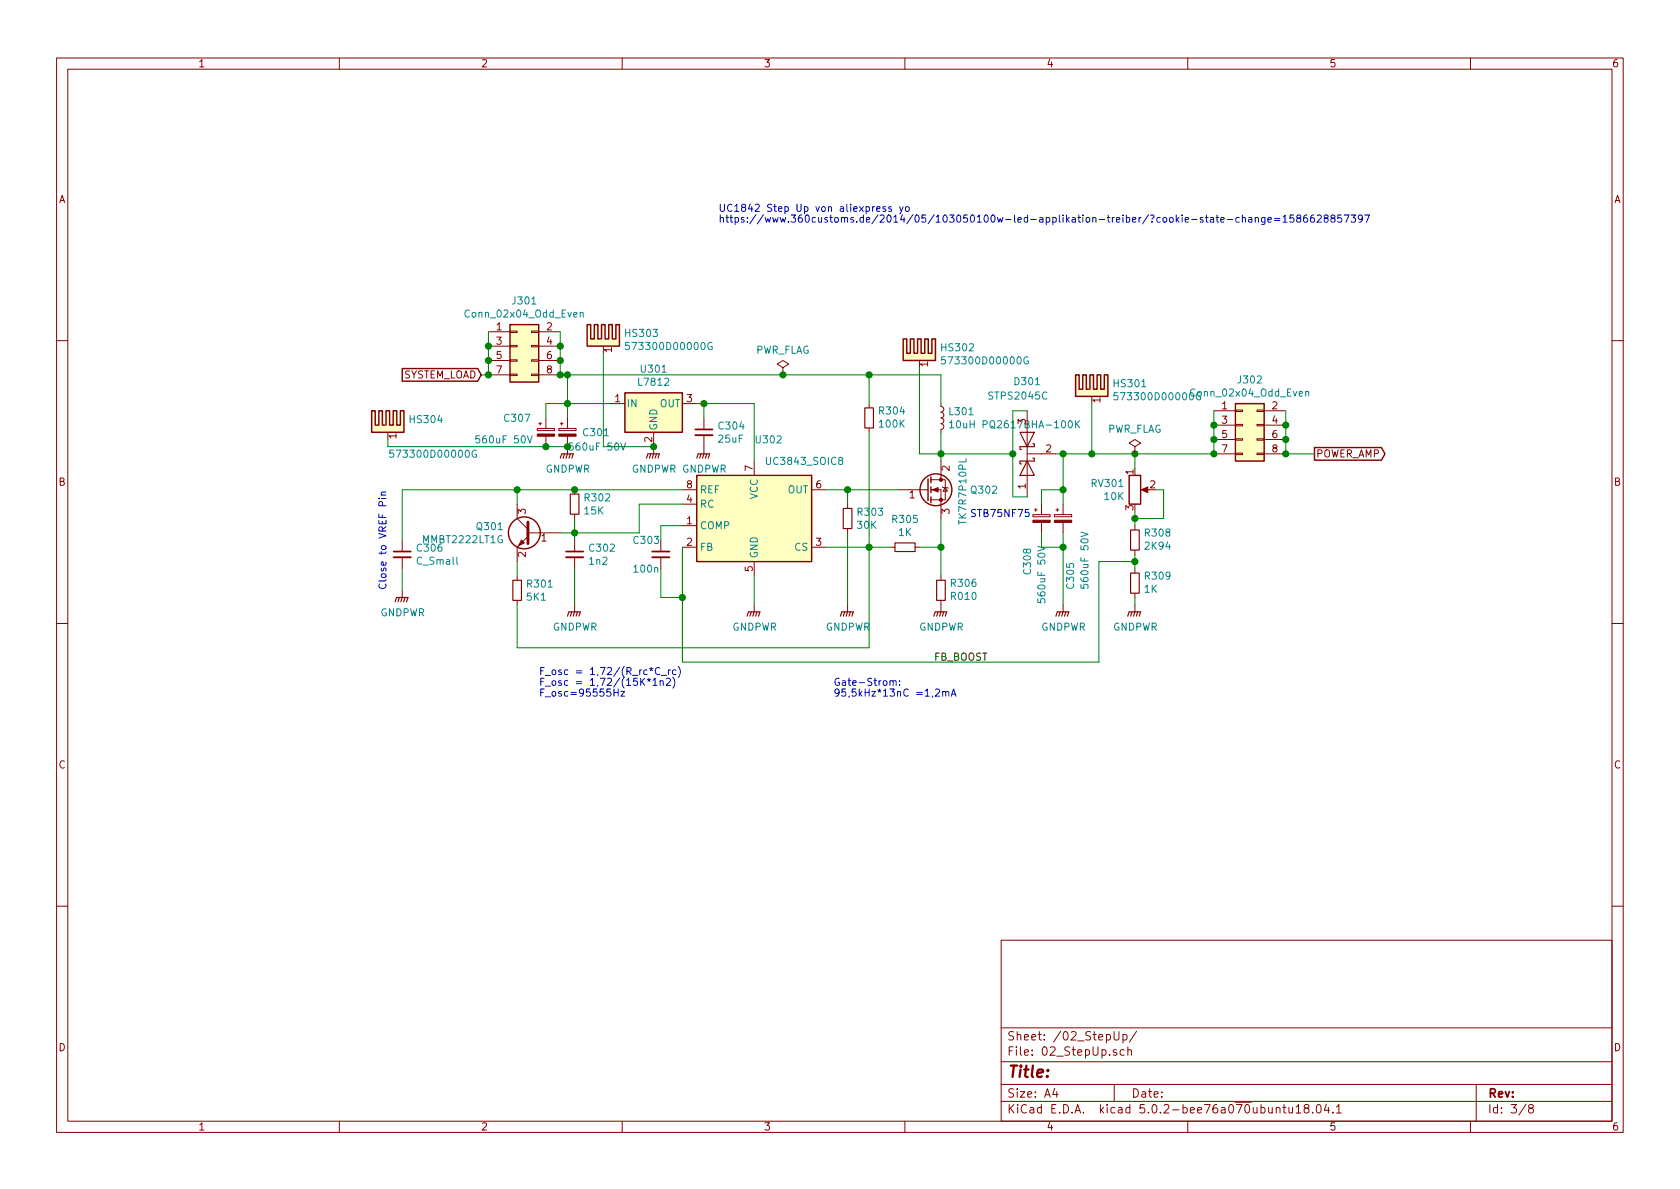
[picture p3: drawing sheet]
EESchema Schematic File Version 4
LIBS:MukkeBox-cache
EELAYER 26 0
EELAYER END
$Descr A4 11693 8268
encoding utf-8
Sheet 3 8
Title ""
Date ""
Rev ""
Comp ""
Comment1 ""
Comment2 ""
Comment3 ""
Comment4 ""
$EndDescr
Text Notes 5000 1550 0    50   ~ 0
UC1842 Step Up von aliexpress yo\nhttps://www.360customs.de/2014/05/103050100w-led-applikation-treiber/?cookie-state-change=1586628857397\n
$Comp
L Regulator_Controller:UC3843_SOIC8 U302
U 1 1
P 5250 3600
F 0 "U302" H 5350 4150 50  0000 C CNN
F 1 "UC3843_SOIC8" H 5600 4000 50  0000 C CNN
F 2 "Package_SO:SOIC-8_3.9x4.9mm_P1.27mm" H 5250 3150 50  0001 C CNN
F 3 "http://www.ti.com/lit/ds/symlink/uc3842.pdf" H 5250 3600 50  0001 C CNN
	1    5250 3600
	1    0    0    -1  
$EndComp
$Comp
L Device:R_Small R303
U 1 1
P 5900 3600
F 0 "R303" H 5959 3646 50  0000 L CNN
F 1 "30K" H 5959 3555 50  0000 L CNN
F 2 "Resistor_SMD:R_0603_1608Metric_Pad1.05x0.95mm_HandSolder" H 5900 3600 50  0001 C CNN
F 3 "~" H 5900 3600 50  0001 C CNN
	1    5900 3600
	1    0    0    -1  
$EndComp
$Comp
L Device:R_Small R305
U 1 1
P 6300 3800
F 0 "R305" V 6104 3800 50  0000 C CNN
F 1 "1K" V 6195 3800 50  0000 C CNN
F 2 "Resistor_SMD:R_0603_1608Metric_Pad1.05x0.95mm_HandSolder" H 6300 3800 50  0001 C CNN
F 3 "~" H 6300 3800 50  0001 C CNN
	1    6300 3800
	0    1    1    0   
$EndComp
$Comp
L Device:R_Small R306
U 1 1
P 6550 4100
F 0 "R306" H 6491 4054 50  0000 R CNN
F 1 "R010" H 6491 4145 50  0000 R CNN
F 2 "Resistor_SMD:R_1206_3216Metric_Pad1.42x1.75mm_HandSolder" H 6550 4100 50  0001 C CNN
F 3 "~" H 6550 4100 50  0001 C CNN
	1    6550 4100
	-1   0    0    1   
$EndComp
$Comp
L Device:R_Small R304
U 1 1
P 6050 2900
F 0 "R304" H 5991 2854 50  0000 R CNN
F 1 "100K" H 5991 2945 50  0000 R CNN
F 2 "Resistor_SMD:R_0603_1608Metric_Pad1.05x0.95mm_HandSolder" H 6050 2900 50  0001 C CNN
F 3 "~" H 6050 2900 50  0001 C CNN
	1    6050 2900
	-1   0    0    1   
$EndComp
Wire Wire Line
	6200 3800 6050 3800
Wire Wire Line
	5900 3500 5900 3400
Wire Wire Line
	5900 3400 5750 3400
Wire Wire Line
	6250 3400 5900 3400
Connection ~ 5900 3400
Wire Wire Line
	6050 3000 6050 3800
Connection ~ 6050 3800
Wire Wire Line
	6550 4000 6550 3800
Wire Wire Line
	6400 3800 6550 3800
Connection ~ 6550 3800
Wire Wire Line
	6550 3800 6550 3600
$Comp
L Device:L_Small L301
U 1 1
P 6550 2900
F 0 "L301" H 6598 2946 50  0000 L CNN
F 1 "10uH PQ2617BHA-100K " H 6598 2855 50  0000 L CNN
F 2 "Inductor_SMD:PQ2617BHA-330K" H 6550 2900 50  0001 C CNN
F 3 "https://www.mouser.de/datasheet/2/54/bourns_PQ2617BHA_datasheet-1159314.pdf" H 6550 2900 50  0001 C CNN
	1    6550 2900
	1    0    0    -1  
$EndComp
Wire Wire Line
	6550 3000 6550 3150
Connection ~ 6550 3150
Wire Wire Line
	6550 3150 6550 3200
Wire Wire Line
	7400 3500 7400 3400
Wire Wire Line
	7400 3150 7350 3150
$Comp
L power:GNDPWR #PWR0120
U 1 1
P 6550 4200
F 0 "#PWR0120" H 6550 4000 50  0001 C CNN
F 1 "GNDPWR" H 6554 4046 50  0000 C CNN
F 2 "" H 6550 4150 50  0001 C CNN
F 3 "" H 6550 4150 50  0001 C CNN
	1    6550 4200
	1    0    0    -1  
$EndComp
$Comp
L power:GNDPWR #PWR0121
U 1 1
P 7400 4200
F 0 "#PWR0121" H 7400 4000 50  0001 C CNN
F 1 "GNDPWR" H 7404 4046 50  0000 C CNN
F 2 "" H 7400 4150 50  0001 C CNN
F 3 "" H 7400 4150 50  0001 C CNN
	1    7400 4200
	1    0    0    -1  
$EndComp
Wire Wire Line
	7400 4200 7400 3800
$Comp
L Device:R_Small R308
U 1 1
P 7900 3750
F 0 "R308" H 7841 3704 50  0000 R CNN
F 1 "2K94" H 7841 3795 50  0000 R CNN
F 2 "Resistor_SMD:R_0603_1608Metric_Pad1.05x0.95mm_HandSolder" H 7900 3750 50  0001 C CNN
F 3 "~" H 7900 3750 50  0001 C CNN
	1    7900 3750
	-1   0    0    1   
$EndComp
$Comp
L Device:R_Small R309
U 1 1
P 7900 4050
F 0 "R309" H 7841 4004 50  0000 R CNN
F 1 "1K" H 7841 4095 50  0000 R CNN
F 2 "Resistor_SMD:R_0603_1608Metric_Pad1.05x0.95mm_HandSolder" H 7900 4050 50  0001 C CNN
F 3 "~" H 7900 4050 50  0001 C CNN
	1    7900 4050
	-1   0    0    1   
$EndComp
Wire Wire Line
	7900 3950 7900 3900
Wire Wire Line
	7900 3650 7900 3600
$Comp
L power:GNDPWR #PWR0122
U 1 1
P 7900 4200
F 0 "#PWR0122" H 7900 4000 50  0001 C CNN
F 1 "GNDPWR" H 7904 4046 50  0000 C CNN
F 2 "" H 7900 4150 50  0001 C CNN
F 3 "" H 7900 4150 50  0001 C CNN
	1    7900 4200
	1    0    0    -1  
$EndComp
Wire Wire Line
	7900 4200 7900 4150
Wire Wire Line
	7900 3250 7900 3150
Wire Wire Line
	7900 3150 7600 3150
Connection ~ 7400 3150
Connection ~ 7900 3150
$Comp
L Device:C_Small C303
U 1 1
P 4600 3850
F 0 "C303" H 4400 3950 50  0000 L CNN
F 1 "100n" H 4400 3750 50  0000 L CNN
F 2 "Capacitor_SMD:C_0603_1608Metric_Pad1.05x0.95mm_HandSolder" H 4600 3850 50  0001 C CNN
F 3 "~" H 4600 3850 50  0001 C CNN
	1    4600 3850
	1    0    0    -1  
$EndComp
Wire Wire Line
	4750 3650 4600 3650
Wire Wire Line
	4600 3650 4600 3750
Connection ~ 7900 3900
Wire Wire Line
	7900 3900 7900 3850
Text Label 6500 4600 0    50   ~ 0
FB_BOOST
Wire Wire Line
	4600 3950 4600 4150
Wire Wire Line
	4600 4150 4750 4150
Wire Wire Line
	4750 3800 4750 4150
Connection ~ 4750 4150
$Comp
L power:GNDPWR #PWR0123
U 1 1
P 5250 4200
F 0 "#PWR0123" H 5250 4000 50  0001 C CNN
F 1 "GNDPWR" H 5254 4046 50  0000 C CNN
F 2 "" H 5250 4150 50  0001 C CNN
F 3 "" H 5250 4150 50  0001 C CNN
	1    5250 4200
	1    0    0    -1  
$EndComp
Wire Wire Line
	5250 4000 5250 4200
$Comp
L Device:C_Small C302
U 1 1
P 4000 3850
F 0 "C302" H 4092 3896 50  0000 L CNN
F 1 "1n2" H 4092 3805 50  0000 L CNN
F 2 "Capacitor_SMD:C_0603_1608Metric_Pad1.05x0.95mm_HandSolder" H 4000 3850 50  0001 C CNN
F 3 "~" H 4000 3850 50  0001 C CNN
	1    4000 3850
	1    0    0    -1  
$EndComp
$Comp
L Device:R_Small R302
U 1 1
P 4000 3500
F 0 "R302" H 4059 3546 50  0000 L CNN
F 1 "15K" H 4059 3455 50  0000 L CNN
F 2 "Resistor_SMD:R_0603_1608Metric_Pad1.05x0.95mm_HandSolder" H 4000 3500 50  0001 C CNN
F 3 "~" H 4000 3500 50  0001 C CNN
	1    4000 3500
	1    0    0    -1  
$EndComp
Wire Wire Line
	4750 3400 4000 3400
Wire Wire Line
	4000 3600 4000 3700
$Comp
L power:GNDPWR #PWR0124
U 1 1
P 4000 4200
F 0 "#PWR0124" H 4000 4000 50  0001 C CNN
F 1 "GNDPWR" H 4004 4046 50  0000 C CNN
F 2 "" H 4000 4150 50  0001 C CNN
F 3 "" H 4000 4150 50  0001 C CNN
	1    4000 4200
	1    0    0    -1  
$EndComp
Wire Wire Line
	4000 4200 4000 3950
Wire Wire Line
	4450 3700 4000 3700
Connection ~ 4000 3700
Wire Wire Line
	4000 3700 4000 3750
Wire Wire Line
	4000 3700 3900 3700
Wire Wire Line
	4000 3400 3600 3400
Wire Wire Line
	3600 3400 3600 3500
Connection ~ 4000 3400
$Comp
L Device:R_Small R301
U 1 1
P 3600 4100
F 0 "R301" H 3659 4146 50  0000 L CNN
F 1 "5K1" H 3659 4055 50  0000 L CNN
F 2 "Resistor_SMD:R_0603_1608Metric_Pad1.05x0.95mm_HandSolder" H 3600 4100 50  0001 C CNN
F 3 "~" H 3600 4100 50  0001 C CNN
	1    3600 4100
	1    0    0    -1  
$EndComp
Wire Wire Line
	3600 4000 3600 3900
Wire Wire Line
	6050 4500 3600 4500
Wire Wire Line
	3600 4500 3600 4200
Wire Wire Line
	6050 3800 6050 4500
Wire Wire Line
	6550 2800 6550 2600
Wire Wire Line
	6550 2600 6050 2600
Wire Wire Line
	6050 2600 6050 2800
Connection ~ 6050 2600
Text GLabel 3350 2600 0    50   Input ~ 0
SYSTEM_LOAD
$Comp
L Regulator_Linear:L7812 U301
U 1 1
P 4550 2800
F 0 "U301" H 4550 3042 50  0000 C CNN
F 1 "L7812" H 4550 2951 50  0000 C CNN
F 2 "Package_TO_SOT_SMD:TO-263-2" H 4575 2650 50  0001 L CIN
F 3 "http://www.st.com/content/ccc/resource/technical/document/datasheet/41/4f/b3/b0/12/d4/47/88/CD00000444.pdf/files/CD00000444.pdf/jcr:content/translations/en.CD00000444.pdf" H 4550 2750 50  0001 C CNN
	1    4550 2800
	1    0    0    -1  
$EndComp
Wire Wire Line
	3900 2600 3950 2600
Wire Wire Line
	4250 2800 3950 2800
Wire Wire Line
	3950 2800 3950 2600
Connection ~ 3950 2600
Wire Wire Line
	3950 2600 5450 2600
Wire Wire Line
	4850 2800 4900 2800
Wire Wire Line
	5250 2800 5250 3200
$Comp
L power:GNDPWR #PWR0125
U 1 1
P 4550 3100
F 0 "#PWR0125" H 4550 2900 50  0001 C CNN
F 1 "GNDPWR" H 4554 2946 50  0000 C CNN
F 2 "" H 4550 3050 50  0001 C CNN
F 3 "" H 4550 3050 50  0001 C CNN
	1    4550 3100
	1    0    0    -1  
$EndComp
Wire Wire Line
	3950 2900 3950 2800
Connection ~ 3950 2800
$Comp
L power:GNDPWR #PWR0126
U 1 1
P 3950 3100
F 0 "#PWR0126" H 3950 2900 50  0001 C CNN
F 1 "GNDPWR" H 3954 2946 50  0000 C CNN
F 2 "" H 3950 3050 50  0001 C CNN
F 3 "" H 3950 3050 50  0001 C CNN
	1    3950 3100
	1    0    0    -1  
$EndComp
$Comp
L Device:C_Small C304
U 1 1
P 4900 3000
F 0 "C304" H 4992 3046 50  0000 L CNN
F 1 "25uF" H 4992 2955 50  0000 L CNN
F 2 "Capacitor_SMD:CP_Elec_5x5.4" H 4900 3000 50  0001 C CNN
F 3 "~" H 4900 3000 50  0001 C CNN
	1    4900 3000
	1    0    0    -1  
$EndComp
Wire Wire Line
	4900 2900 4900 2800
Connection ~ 4900 2800
Wire Wire Line
	4900 2800 5250 2800
$Comp
L power:GNDPWR #PWR0127
U 1 1
P 4900 3100
F 0 "#PWR0127" H 4900 2900 50  0001 C CNN
F 1 "GNDPWR" H 4904 2946 50  0000 C CNN
F 2 "" H 4900 3050 50  0001 C CNN
F 3 "" H 4900 3050 50  0001 C CNN
	1    4900 3100
	1    0    0    -1  
$EndComp
Wire Wire Line
	5750 3800 6050 3800
$Comp
L power:GNDPWR #PWR0128
U 1 1
P 5900 4200
F 0 "#PWR0128" H 5900 4000 50  0001 C CNN
F 1 "GNDPWR" H 5904 4046 50  0000 C CNN
F 2 "" H 5900 4150 50  0001 C CNN
F 3 "" H 5900 4150 50  0001 C CNN
	1    5900 4200
	1    0    0    -1  
$EndComp
Wire Wire Line
	5900 4200 5900 3700
Text GLabel 9150 3150 2    50   Output ~ 0
POWER_AMP
$Comp
L Device:C_Small C306
U 1 1
P 2800 3850
F 0 "C306" H 2892 3896 50  0000 L CNN
F 1 "C_Small" H 2892 3805 50  0000 L CNN
F 2 "Capacitor_SMD:C_0603_1608Metric_Pad1.05x0.95mm_HandSolder" H 2800 3850 50  0001 C CNN
F 3 "~" H 2800 3850 50  0001 C CNN
	1    2800 3850
	1    0    0    -1  
$EndComp
Wire Wire Line
	4750 3500 4450 3500
Wire Wire Line
	4450 3500 4450 3700
Wire Wire Line
	3600 3400 2800 3400
Wire Wire Line
	2800 3400 2800 3750
Connection ~ 3600 3400
$Comp
L power:GNDPWR #PWR0178
U 1 1
P 2800 4100
F 0 "#PWR0178" H 2800 3900 50  0001 C CNN
F 1 "GNDPWR" H 2804 3946 50  0000 C CNN
F 2 "" H 2800 4050 50  0001 C CNN
F 3 "" H 2800 4050 50  0001 C CNN
	1    2800 4100
	1    0    0    -1  
$EndComp
Wire Wire Line
	2800 3950 2800 4100
Text Notes 2700 4100 1    50   ~ 0
Close to VREF Pin
$Comp
L power:PWR_FLAG #FLG0110
U 1 1
P 7900 3150
F 0 "#FLG0110" H 7900 3225 50  0001 C CNN
F 1 "PWR_FLAG" H 7900 3324 50  0000 C CNN
F 2 "" H 7900 3150 50  0001 C CNN
F 3 "~" H 7900 3150 50  0001 C CNN
	1    7900 3150
	1    0    0    -1  
$EndComp
$Comp
L Mechanical:Heatsink_Pad HS301
U 1 1
P 7600 2700
F 0 "HS301" H 7741 2741 50  0000 L CNN
F 1 "573300D00000G" H 7741 2650 50  0000 L CNN
F 2 "Heatsink:Heatsink_AAVID_573300D00010G_TO-263" H 7612 2650 50  0001 C CNN
F 3 "https://www.mouser.de/datasheet/2/2/Aavid-Board-Level-Heatsinks-Catalog-2018-1507171.pdf" H 7612 2650 50  0001 C CNN
	1    7600 2700
	1    0    0    -1  
$EndComp
Wire Wire Line
	7600 2800 7600 3150
Connection ~ 7600 3150
Wire Wire Line
	7600 3150 7400 3150
$Comp
L Device:Q_NMOS_GDS Q302
U 1 1
P 6450 3400
F 0 "Q302" H 6750 3400 50  0000 L CNN
F 1 "TK7R7P10PL" V 6700 3150 50  0000 L CNN
F 2 "Package_TO_SOT_SMD:TO-263-2" H 6650 3500 50  0001 C CNN
F 3 "https://www.mouser.de/datasheet/2/408/TK7R7P10PL_datasheet_en_20180219-1568652.pdf" H 6450 3400 50  0001 C CNN
	1    6450 3400
	1    0    0    -1  
$EndComp
$Comp
L Mechanical:Heatsink_Pad HS302
U 1 1
P 6400 2450
F 0 "HS302" H 6541 2491 50  0000 L CNN
F 1 "573300D00000G" H 6541 2400 50  0000 L CNN
F 2 "Heatsink:Heatsink_AAVID_573300D00010G_TO-263" H 6412 2400 50  0001 C CNN
F 3 "https://www.mouser.de/datasheet/2/2/Aavid-Board-Level-Heatsinks-Catalog-2018-1507171.pdf" H 6412 2400 50  0001 C CNN
	1    6400 2450
	1    0    0    -1  
$EndComp
Wire Wire Line
	6400 2550 6400 3150
Wire Wire Line
	6400 3150 6550 3150
Text Notes 6750 3600 0    50   ~ 0
STB75NF75
$Comp
L Device:D_Schottky_x2_KCom_AKA D301
U 1 1
P 7150 3150
F 0 "D301" V 7650 3050 50  0000 L CNN
F 1 "STPS2045C" V 7550 3000 50  0000 L CNN
F 2 "Package_TO_SOT_SMD:TO-263-2" H 7150 3150 50  0001 C CNN
F 3 "https://www.mouser.de/datasheet/2/389/cd00268203-1797199.pdf" H 7150 3150 50  0001 C CNN
	1    7150 3150
	0    -1   -1   0   
$EndComp
Wire Wire Line
	7150 3450 7050 3450
Wire Wire Line
	7050 3450 7050 3150
Wire Wire Line
	7050 2850 7150 2850
Wire Wire Line
	6550 3150 7050 3150
Connection ~ 7050 3150
Wire Wire Line
	7050 3150 7050 2850
Wire Wire Line
	4750 4150 4750 4600
Wire Wire Line
	4750 4600 7650 4600
Wire Wire Line
	7650 4600 7650 3900
Wire Wire Line
	7650 3900 7900 3900
$Comp
L Device:Q_NPN_BEC Q301
U 1 1
P 3700 3700
F 0 "Q301" H 3890 3746 50  0000 L CNN
F 1 "MMBT2222LT1G" H 3890 3655 50  0000 L CNN
F 2 "Package_TO_SOT_SMD:SOT-23" H 3900 3800 50  0001 C CNN
F 3 "https://www.mouser.de/datasheet/2/308/MMBT2222LT1-D-1811600.pdf" H 3700 3700 50  0001 C CNN
	1    3700 3700
	-1   0    0    -1  
$EndComp
$Comp
L Device:R_POT RV301
U 1 1
P 7900 3400
F 0 "RV301" H 7830 3446 50  0000 R CNN
F 1 "10K" H 7830 3355 50  0000 R CNN
F 2 "Potentiometer_SMD:Potentiometer_Bourns_3314J_Vertical" H 7900 3400 50  0001 C CNN
F 3 "https://www.mouser.de/datasheet/2/54/tc33-778219.pdf" H 7900 3400 50  0001 C CNN
	1    7900 3400
	1    0    0    -1  
$EndComp
Wire Wire Line
	8050 3400 8100 3400
Wire Wire Line
	8100 3400 8100 3600
Wire Wire Line
	8100 3600 7900 3600
Connection ~ 7900 3600
Wire Wire Line
	7900 3600 7900 3550
$Comp
L Device:CP_Small C?
U 1 1
P 7400 3600
AR Path="/5E751A81/5E9C5E68" Ref="C?"  Part="1" 
AR Path="/5E73BAE8/5E9C5E68" Ref="C305"  Part="1" 
F 0 "C305" V 7450 3100 50  0000 L CNN
F 1 "560uF 50V" V 7550 3100 50  0000 L CNN
F 2 "Capacitor_THT:CP_Radial_D12.5mm_P5.00mm" H 7400 3600 50  0001 C CNN
F 3 "https://www.mouser.de/datasheet/2/420/United-Chemi-Con-1109128.pdf" H 7400 3600 50  0001 C CNN
	1    7400 3600
	1    0    0    -1  
$EndComp
$Comp
L Device:CP_Small C?
U 1 1
P 7250 3600
AR Path="/5E751A81/5E9C790D" Ref="C?"  Part="1" 
AR Path="/5E73BAE8/5E9C790D" Ref="C308"  Part="1" 
F 0 "C308" V 7150 3200 50  0000 L CNN
F 1 "560uF 50V" V 7250 3000 50  0000 L CNN
F 2 "Capacitor_THT:CP_Radial_D12.5mm_P5.00mm" H 7250 3600 50  0001 C CNN
F 3 "https://www.mouser.de/datasheet/2/420/United-Chemi-Con-1109128.pdf" H 7250 3600 50  0001 C CNN
	1    7250 3600
	1    0    0    -1  
$EndComp
Wire Wire Line
	7250 3700 7250 3800
Wire Wire Line
	7250 3800 7400 3800
Connection ~ 7400 3800
Wire Wire Line
	7400 3800 7400 3700
Wire Wire Line
	7250 3500 7250 3400
Wire Wire Line
	7250 3400 7400 3400
Connection ~ 7400 3400
Wire Wire Line
	7400 3400 7400 3150
$Comp
L Device:CP_Small C?
U 1 1
P 3950 3000
AR Path="/5E751A81/5E9CBBA9" Ref="C?"  Part="1" 
AR Path="/5E73BAE8/5E9CBBA9" Ref="C301"  Part="1" 
F 0 "C301" H 4050 3000 50  0000 L CNN
F 1 "560uF 50V" H 3950 2900 50  0000 L CNN
F 2 "Capacitor_THT:CP_Radial_D12.5mm_P5.00mm" H 3950 3000 50  0001 C CNN
F 3 "https://www.mouser.de/datasheet/2/420/United-Chemi-Con-1109128.pdf" H 3950 3000 50  0001 C CNN
	1    3950 3000
	1    0    0    -1  
$EndComp
$Comp
L Device:CP_Small C?
U 1 1
P 3800 3000
AR Path="/5E751A81/5E9CD890" Ref="C?"  Part="1" 
AR Path="/5E73BAE8/5E9CD890" Ref="C307"  Part="1" 
F 0 "C307" H 3500 3100 50  0000 L CNN
F 1 "560uF 50V" H 3300 2950 50  0000 L CNN
F 2 "Capacitor_THT:CP_Radial_D12.5mm_P5.00mm" H 3800 3000 50  0001 C CNN
F 3 "https://www.mouser.de/datasheet/2/420/United-Chemi-Con-1109128.pdf" H 3800 3000 50  0001 C CNN
	1    3800 3000
	1    0    0    -1  
$EndComp
Wire Wire Line
	3800 2900 3800 2800
Wire Wire Line
	3800 2800 3950 2800
Wire Wire Line
	3800 3100 3950 3100
Connection ~ 3950 3100
$Comp
L Mechanical:Heatsink_Pad HS303
U 1 1
P 4200 2350
F 0 "HS303" H 4341 2391 50  0000 L CNN
F 1 "573300D00000G" H 4341 2300 50  0000 L CNN
F 2 "Heatsink:Heatsink_AAVID_573300D00010G_TO-263" H 4212 2300 50  0001 C CNN
F 3 "https://www.mouser.de/datasheet/2/2/Aavid-Board-Level-Heatsinks-Catalog-2018-1507171.pdf" H 4212 2300 50  0001 C CNN
	1    4200 2350
	1    0    0    -1  
$EndComp
Wire Wire Line
	4550 3100 4200 3100
Wire Wire Line
	4200 3100 4200 2450
Connection ~ 4550 3100
$Comp
L Mechanical:Heatsink_Pad HS304
U 1 1
P 2700 2950
F 0 "HS304" H 2841 2991 50  0000 L CNN
F 1 "573300D00000G" H 2700 2750 50  0000 L CNN
F 2 "Heatsink:Heatsink_AAVID_573300D00010G_TO-263" H 2712 2900 50  0001 C CNN
F 3 "https://www.mouser.de/datasheet/2/2/Aavid-Board-Level-Heatsinks-Catalog-2018-1507171.pdf" H 2712 2900 50  0001 C CNN
	1    2700 2950
	1    0    0    -1  
$EndComp
Wire Wire Line
	2700 3050 2700 3100
Wire Wire Line
	2700 3100 3800 3100
Connection ~ 3800 3100
Wire Wire Line
	3400 2600 3350 2600
Wire Wire Line
	7900 3150 8450 3150
Wire Wire Line
	9150 3150 8950 3150
Text Notes 3750 4850 0    50   ~ 0
F_osc = 1,72/(R_rc*C_rc)\nF_osc = 1,72/(15K*1n2)\nF_osc=95555Hz
Text Notes 5800 4850 0    50   ~ 0
Gate-Strom:\n95,5kHz*13nC =1,2mA
$Comp
L Connector_Generic:Conn_02x04_Odd_Even J301
U 1 1
P 3600 2400
F 0 "J301" H 3650 2717 50  0000 C CNN
F 1 "Conn_02x04_Odd_Even" H 3650 2626 50  0000 C CNN
F 2 "Connector_PinHeader_2.54mm:PinHeader_2x04_P2.54mm_Vertical" H 3600 2400 50  0001 C CNN
F 3 "~" H 3600 2400 50  0001 C CNN
	1    3600 2400
	1    0    0    -1  
$EndComp
Wire Wire Line
	3400 2500 3400 2600
Wire Wire Line
	3900 2500 3900 2600
Connection ~ 3400 2600
Connection ~ 3900 2600
$Comp
L Connector_Generic:Conn_02x04_Odd_Even J302
U 1 1
P 8650 2950
F 0 "J302" H 8700 3267 50  0000 C CNN
F 1 "Conn_02x04_Odd_Even" H 8700 3176 50  0000 C CNN
F 2 "Connector_PinHeader_2.54mm:PinHeader_2x04_P2.54mm_Vertical" H 8650 2950 50  0001 C CNN
F 3 "~" H 8650 2950 50  0001 C CNN
	1    8650 2950
	1    0    0    -1  
$EndComp
Wire Wire Line
	8450 3050 8450 3150
Wire Wire Line
	8950 3050 8950 3150
Connection ~ 8450 3150
Connection ~ 8950 3150
Wire Wire Line
	8950 2850 8950 2950
Connection ~ 8950 3050
Connection ~ 8950 2950
Wire Wire Line
	8950 2950 8950 3050
Wire Wire Line
	8450 2850 8450 2950
Connection ~ 8450 3050
Connection ~ 8450 2950
Wire Wire Line
	8450 2950 8450 3050
Wire Wire Line
	3900 2300 3900 2400
Connection ~ 3900 2500
Connection ~ 3900 2400
Wire Wire Line
	3900 2400 3900 2500
Wire Wire Line
	3400 2300 3400 2400
Connection ~ 3400 2500
Connection ~ 3400 2400
Wire Wire Line
	3400 2400 3400 2500
$Comp
L power:PWR_FLAG #FLG0113
U 1 1
P 5450 2600
F 0 "#FLG0113" H 5450 2675 50  0001 C CNN
F 1 "PWR_FLAG" H 5450 2774 50  0000 C CNN
F 2 "" H 5450 2600 50  0001 C CNN
F 3 "~" H 5450 2600 50  0001 C CNN
	1    5450 2600
	1    0    0    -1  
$EndComp
Connection ~ 5450 2600
Wire Wire Line
	5450 2600 6050 2600
$EndSCHEMATC
